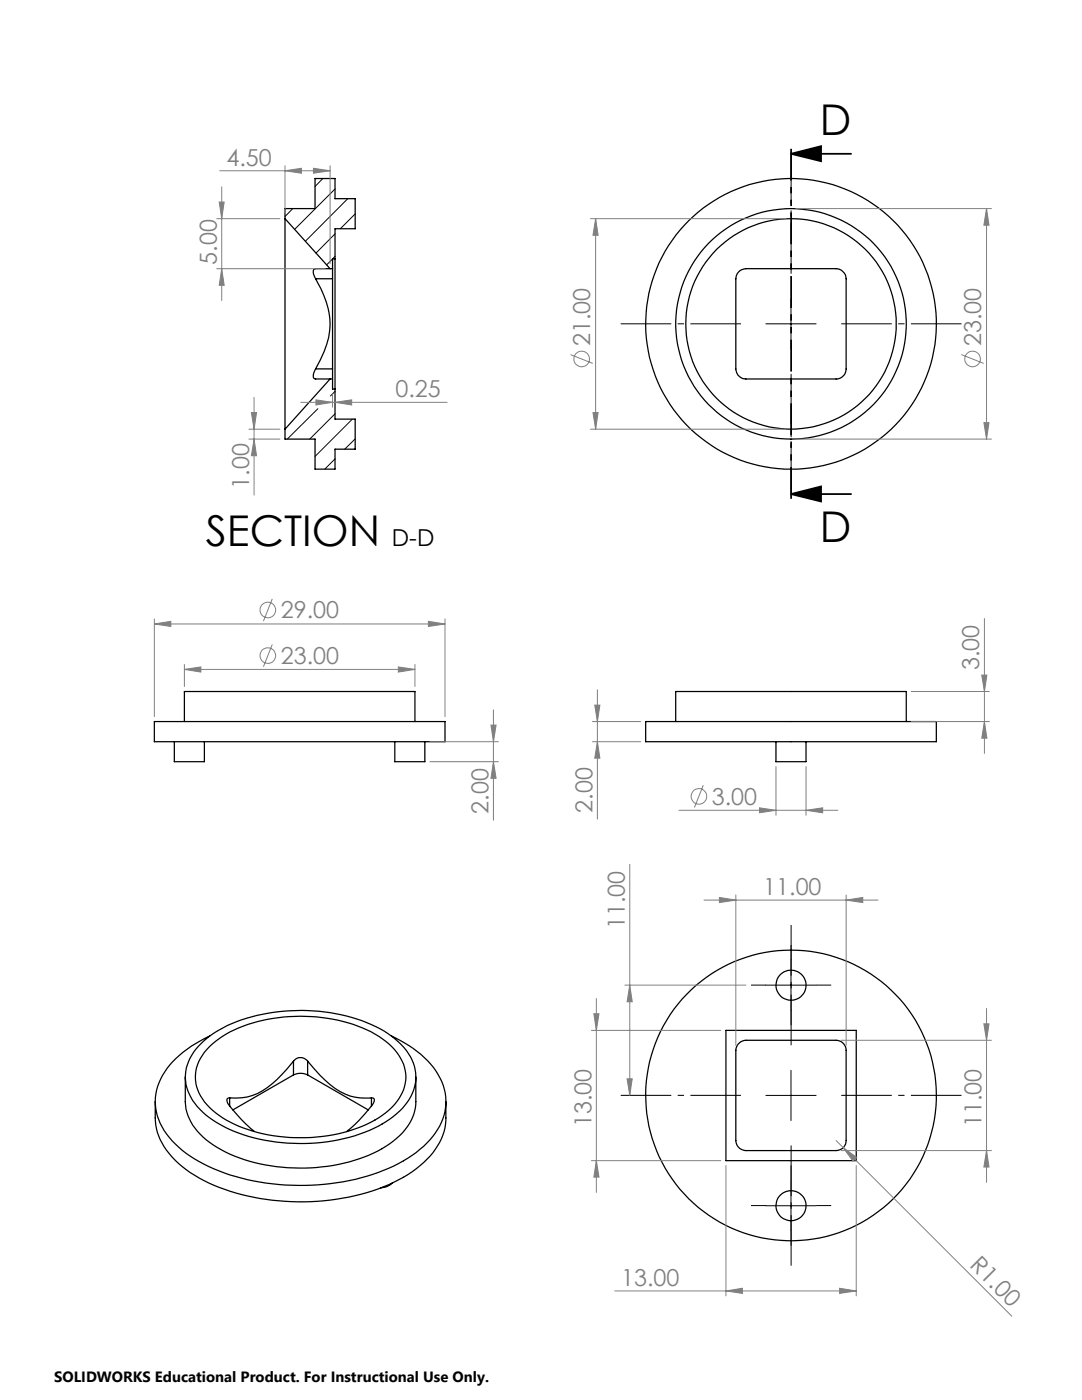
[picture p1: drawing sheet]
<svg xmlns="http://www.w3.org/2000/svg" width="216mm" height="279mm" viewBox="0 0 216 279" stroke-linecap="round" stroke-linejoin="round" font-family="sans-serif">
<g fill="none" stroke="#000" stroke-width=".25">
<path d="M56.9 43.6v42.1M56.9 43.6v-2h6v-6h4v4.1h4v5.9h-4v38h4v6h-4v4h-4v-6h-6v-1.9M56.9 43.6l9 10M63 55.6a17.5 17.5 0 0 1 2.8 10.3 19.2 19.2 0 0 1-2.8 7.7M63 55.6h3.4M65.9 53.6h-2.9a.85 .85 0 0 0-.3 1.4l.3 .6M65.9 53.6h.5M66.4 53.6v2M66.4 55.6v18M66.9 51.6h-.5v2M147.6 54a4.3 4.3 0 0 1 3-.4h15.5a2.2 2.2 0 0 1 2.7 2v17.3a2.17 2.17 0 0 1-2 2.7h-17.2a2.21 2.21 0 0 1-2.8-2v-18l.2-.8zM63 73.6a1.73 1.73 0 0 0-.3 2h3.2"/>
<path d="M63 73.6h3.4M65.9 75.6l-9 10.1M65.9 75.6h.5M66.4 73.6v2M66.4 75.6v2h.5M30.8 144h58v4h-58zM34.8 148v4h6v-4M36.8 144v-6h46v6M78.8 148v4h6v-4M128.8 144h58v4h-58zM134.8 144v-6h46v6M154.8 148v4h6v-4"/>
<path d="M31 219.9a20.4 20.4 0 0 0 .2 5.3 15.7 15.7 0 0 0 7.6 9.3 41.5 41.5 0 0 0 22 5.4 40.3 40.3 0 0 0 21.4-6 14.4 14.4 0 0 0 6.7-9.6l.1-4.4M37 214.9v5a10.5 10.5 0 0 0 4.8 8.1 31.4 31.4 0 0 0 19.1 5.1 31.4 31.4 0 0 0 16.9-4.9 11 11 0 0 0 5.2-7.9v-5.4M39.7 208.7a23.5 23.5 0 0 1 12.7-6.3 36.3 36.3 0 0 1 23.4 2.9 13.6 13.6 0 0 1 6.9 7.5 8.9 8.9 0 0 1-2.9 8.9 26.1 26.1 0 0 1-14.4 6.2 35.9 35.9 0 0 1-21.3-3.4 12.7 12.7 0 0 1-7-8.1 8.9 8.9 0 0 1 2.6-7.7zM41.8 208.9a23.8 23.8 0 0 1 13.8-5.8 31.4 31.4 0 0 1 20 3.7 10.2 10.2 0 0 1 5.4 8.1 10.2 10.2 0 0 1-5.4 8.2 32.4 32.4 0 0 1-23.1 3.2 20.9 20.9 0 0 1-11.7-6.4 7.7 7.7 0 0 1 .5-10.5zM41.8 206.8a19.8 19.8 0 0 0-9.7 8.5 10.4 10.4 0 0 0 1.7 11.7 25.9 25.9 0 0 0 13.3 7.8 46.8 46.8 0 0 0 31.5-2.1 18.9 18.9 0 0 0 9.5-8.7 10.6 10.6 0 0 0-2.2-11.6 22.9 22.9 0 0 0-7.8-5.6M45.8 219.1l-.4 .1-.1 .2 .2 .8 .3 .5M45.8 219.1v1.6M58.6 211.8a1.72 1.72 0 0 1 2.8 0M58.6 211.8a22.4 22.4 0 0 1-7.3 6.5 10.4 10.4 0 0 1-5.5 .8M58.6 214.5a3.3 3.3 0 0 1 2.8 0M58.6 211.8v2.7M58.6 214.5l-12.1 7"/>
<path d="M61.4 211.8a22.3 22.3 0 0 0 7.5 6.6 10.6 10.6 0 0 0 5.2 .7M61.4 211.8v2.7M61.4 214.5l12.1 7M74.1 219.1l.5 .2a1.28 1.28 0 0 1-.5 1.4M74.1 219.1v1.6M144.9 205.6h26v26h-26zM147.6 208.1l.6-.3 .6-.2h18a2.03 2.03 0 0 1 2 2v18a1.97 1.97 0 0 1-2 2h-18a2.02 2.02 0 0 1-2-2v-18l.3-1zM45.8 220.7l2.3 2.7 2.7 2.4M74.1 220.7l-2.5 2.9-2.4 2.2M78.2 236.1a3.3 3.3 0 0 1-2.2 1"/>
<circle cx="157.8" cy="64.6" r="29"/>
<circle cx="157.9" cy="64.6" r="23"/>
<circle cx="157.9" cy="64.7" r="21"/>
<circle cx="157.8" cy="196.6" r="3"/>
<circle cx="157.8" cy="218.6" r="29"/>
<circle cx="157.8" cy="240.6" r="3"/>
</g>
<g fill="none" stroke="#000" stroke-width=".2">
<path d="M64.4 35.6l-1.5 1.6M66.9 37.7l-8.1 8.1M69.4 39.7l-8.5 8.5M58.4 41.6l-1.5 1.6M66.4 51.7l-1.2 1.2M66.9 46.7l-3.9 3.8M66.9 51.2l-.5 .4M70.9 42.7l-3 2.9M157.8 59.7v9.9M66.9 78.1l-1 .9M152.8 64.6h10M63.4 81.6l-6.1 6"/>
<path d="M66.9 82.6l-5.1 5M66.9 91.6l-2.1 2M70.3 83.6l-7.4 7.5M70.9 87.6l-2.1 2M152.8 196.6h10M157.8 191.6v10M152.8 218.6h10M157.8 213.6v10M157.8 235.6v10M152.8 240.6h10"/>
</g>
<g fill="none" stroke="#808080" stroke-width=".2">
<path d="M43.9 34.1h22M44.2 37.3v22.7M56.9 34.1l3.2-.5v1zM56.9 33.1v9.6M62.5 33.6l3.4 .5-3.4 .5zM65.9 33.1v19.5M43.3 43.6h12.5M43.3 53.6h21.6M43.7 40.3h1l-.5 3.3zM44.2 53.6l.5 3.3h-1zM117.8 43.6h39M118.9 43.6l.4 3.4h-1z"/>
<path d="M118.9 43.6v42.1M158.8 41.6h39M196.8 41.6l.5 3.3h-1zM196.8 41.6v46M50.7 79.3v19.5M63 79.8l3.4 .5-3.4 .5zM66.4 78.6v2.7M113.8 70.8l4.5 1.7M191.8 70.8l4.5 1.7M49.7 87.6h6.1M49.7 85.7h6.1M50.2 82.3h1l-.5 3.4z"/>
<path d="M50.7 87.6l.5 3.3h-1zM60 80.3h29.2M66.9 80.3l3.3-.5v1zM117.8 85.7h39M118.3 82.3h1l-.4 3.4zM158.8 87.6h39M196.3 84.3h1l-.5 3.3zM54.3 119.5l-1.7 4.5M30.8 124.5l3.3-.5v1zM30.8 123.5v19.5M30.8 124.5h58M36.8 133.6l3.3-.5v1z"/>
<path d="M36.8 132.6v4.4M36.8 133.6h46M54.3 128.6l-1.7 4.5M79.5 133.1l3.3 .5-3.3 .5zM82.8 132.6v4.4M85.5 124l3.3 .5-3.3 .5zM88.8 123.5v19.5M119.2 137.7v25.8M181.8 138h15.6M195.9 134.7h1l-.5 3.3zM196.4 123.4v27M85.8 152h13.6"/>
<path d="M85.8 148h13.6M98 144.7h1l-.5 3.3zM98.5 152l.5 3.3h-1zM98.5 141.7v22M118.2 144h9.6M118.2 148h9.6M118.7 140.7h1l-.5 3.3zM119.2 148l.5 3.3h-1zM140.3 156.7l-1.7 4.4M154.8 153v9.7M160.8 153v9.7M181.8 144h15.6"/>
<path d="M196.4 144l.5 3.3h-1zM125.7 172.5v46.1M135.5 161.7h31.7M140.5 179.6h34.7M143.5 179.1l3.3 .5-3.3 .5zM146.8 178.6v30M151.6 161.2l3.2 .5-3.2 .5zM160.8 161.7l3.3-.5v1zM168.8 179.6l3.4-.5v1zM168.8 178.6v30M119 199.3v38.7M124.7 196.6h24.1"/>
<path d="M125.7 196.6l.5 3.3h-1.1zM118 205.6h25.8M118.5 202.3h1l-.5 3.3zM125.1 215.3h1.1l-.5 3.3zM167.9 207.6h29.9M196.3 204.3h1l-.5 3.3zM196.8 201.3v34.7M118 231.6h25.8M119 231.6l.5 3.3h-1zM144.9 232.6v26M166.8 227.6l1.4 1.4M167.9 229.6h29.9"/>
<path d="M168.2 229l2.8 2-.8 .7zM168.2 229l33.7 33.7M170.9 232.6v26M196.8 229.6l.5 3.3h-1zM122.7 257.6h48.2M144.9 257.6l3.2-.5v1zM167.5 257.1l3.4 .5-3.4 .5z"/>
<circle cx="116.1" cy="71.6" r="1.55"/>
<circle cx="194.1" cy="71.6" r="1.55"/>
<circle cx="53.4" cy="130.8" r="1.55"/>
<circle cx="53.4" cy="121.7" r="1.55"/>
<circle cx="139.4" cy="158.9" r="1.56"/>
</g>
<path d="M157.8 30.7l6-1.5v3zM157.8 30.7h12M157.8 98.6l6-1.5v3zM157.8 98.6h12" fill="none" stroke="#000" stroke-width=".35"/>
<path d="M157.9 54.6v-24M147.9 64.6h-24M157.9 74.6v24M167.9 64.6h24M147.9 218.6h-24M157.9 208.6v-24M167.9 218.6h24M157.9 228.6v24" fill="none" stroke="#000" stroke-width=".2" stroke-dasharray="15.2 1.3 1.3 1.3" stroke-dashoffset="5.1" stroke-linecap="butt"/>
<path d="M152.9 196.6h-3M157.9 191.6v-3M162.9 196.6h3M157.9 201.6v3M157.9 235.6v-3M152.9 240.6h-3M157.9 245.6v3M162.9 240.6h3" fill="none" stroke="#000" stroke-width=".2" stroke-dasharray="15.2 1.3 1.3 1.3" stroke-linecap="butt"/>
<path d="M157.9 28.7v71.9" fill="none" stroke="#000" stroke-width=".35" stroke-dasharray="6.3 1.3 1.3 1.3 1.3 1.3" stroke-dashoffset="-1" stroke-linecap="butt"/>
<path d="M157.8 30.7l6-1.5v3zM157.8 98.6l6-1.5v3z" fill="#000"/>
<g fill="#808080">
<path d="M168.2 229l2.8 2-.8 .7z"/>
<path d="M160.8 161.7l3.3-.5v1zM151.6 161.2l3.2 .5-3.2 .5zM85.5 124l3.3 .5-3.3 .5zM30.8 124.5l3.3-.5v1zM79.5 133.1l3.3 .5-3.3 .5zM36.8 133.6l3.3-.5v1z"/>
<path d="M144.9 257.6l3.2-.5v1zM167.5 257.1l3.4 .5-3.4 .5z"/>
<path d="M143.5 179.1l3.3 .5-3.3 .5zM168.8 179.6l3.4-.5v1z"/>
<path d="M62.5 33.6l3.4 .5-3.4 .5zM56.9 34.1l3.2-.5v1zM66.9 80.3l3.3-.5v1zM63 79.8l3.4 .5-3.4 .5z"/>
<path d="M196.4 144l.5 3.3h-1zM195.9 134.7h1l-.5 3.3zM98.5 152l.5 3.3h-1zM98 144.7h1l-.5 3.3z"/>
<path d="M196.8 229.6l.5 3.3h-1zM196.3 204.3h1l-.5 3.3z"/>
<path d="M50.7 87.6l.5 3.3h-1zM50.2 82.3h1l-.5 3.4z"/>
<path d="M118.7 140.7h1l-.5 3.3zM119.2 148l.5 3.3h-1zM118.9 43.6l.4 3.4h-1zM118.3 82.3h1l-.4 3.4zM196.8 41.6l.5 3.3h-1zM196.3 84.3h1l-.5 3.3zM118.5 202.3h1l-.5 3.3zM119 231.6l.5 3.3h-1zM125.7 196.6l.5 3.3h-1.1zM125.1 215.3h1.1l-.5 3.3zM43.7 40.3h1l-.5 3.3zM44.2 53.6l.5 3.3h-1z"/>
</g>
<g font-size="8.5">
<text x="163.6" y="26.9">D</text>
<text x="41.1" y="109">SECTION</text>
<text x="163.6" y="108.2">D</text>
</g>
<g font-size="4.7" fill="#808080">
<text x="45.2" y="33">4.50</text>
<text x="43.2" y="52.8" transform="rotate(-90 43.2 52.8)">5.00</text>
<text x="117.8" y="69.1" transform="rotate(-90 117.8 69.1)">21.00</text>
<text x="195.8" y="69.1" transform="rotate(-90 195.8 69.1)">23.00</text>
<text x="78.9" y="79.3">0.25</text>
<text x="49.7" y="97.5" transform="rotate(-90 49.7 97.5)">1.00</text>
<text x="56" y="123.4">29.00</text>
<text x="56" y="132.5">23.00</text>
<text x="195.4" y="133.8" transform="rotate(-90 195.4 133.8)">3.00</text>
<text x="142" y="160.6">3.00</text>
<text x="97.5" y="162.4" transform="rotate(-90 97.5 162.4)">2.00</text>
<text x="118.2" y="162.2" transform="rotate(-90 118.2 162.2)">2.00</text>
<text x="152.3" y="178.6">11.00</text>
<text x="124.7" y="185.4" transform="rotate(-90 124.7 185.4)">11.00</text>
<text x="118" y="224.9" transform="rotate(-90 118 224.9)">13.00</text>
<text x="195.8" y="224.9" transform="rotate(-90 195.8 224.9)">11.00</text>
<text x="124" y="256.6">13.00</text>
<text x="193.3" y="252.6" transform="rotate(45 193.3 252.6)">R1.00</text>
</g>
<text font-size="4.7" x="78.2" y="109">D-D</text>
<text font-size="3" x="10.8" y="275.7">SOLIDWORKS Educational Product. For Instructional Use Only.</text>
</svg>
